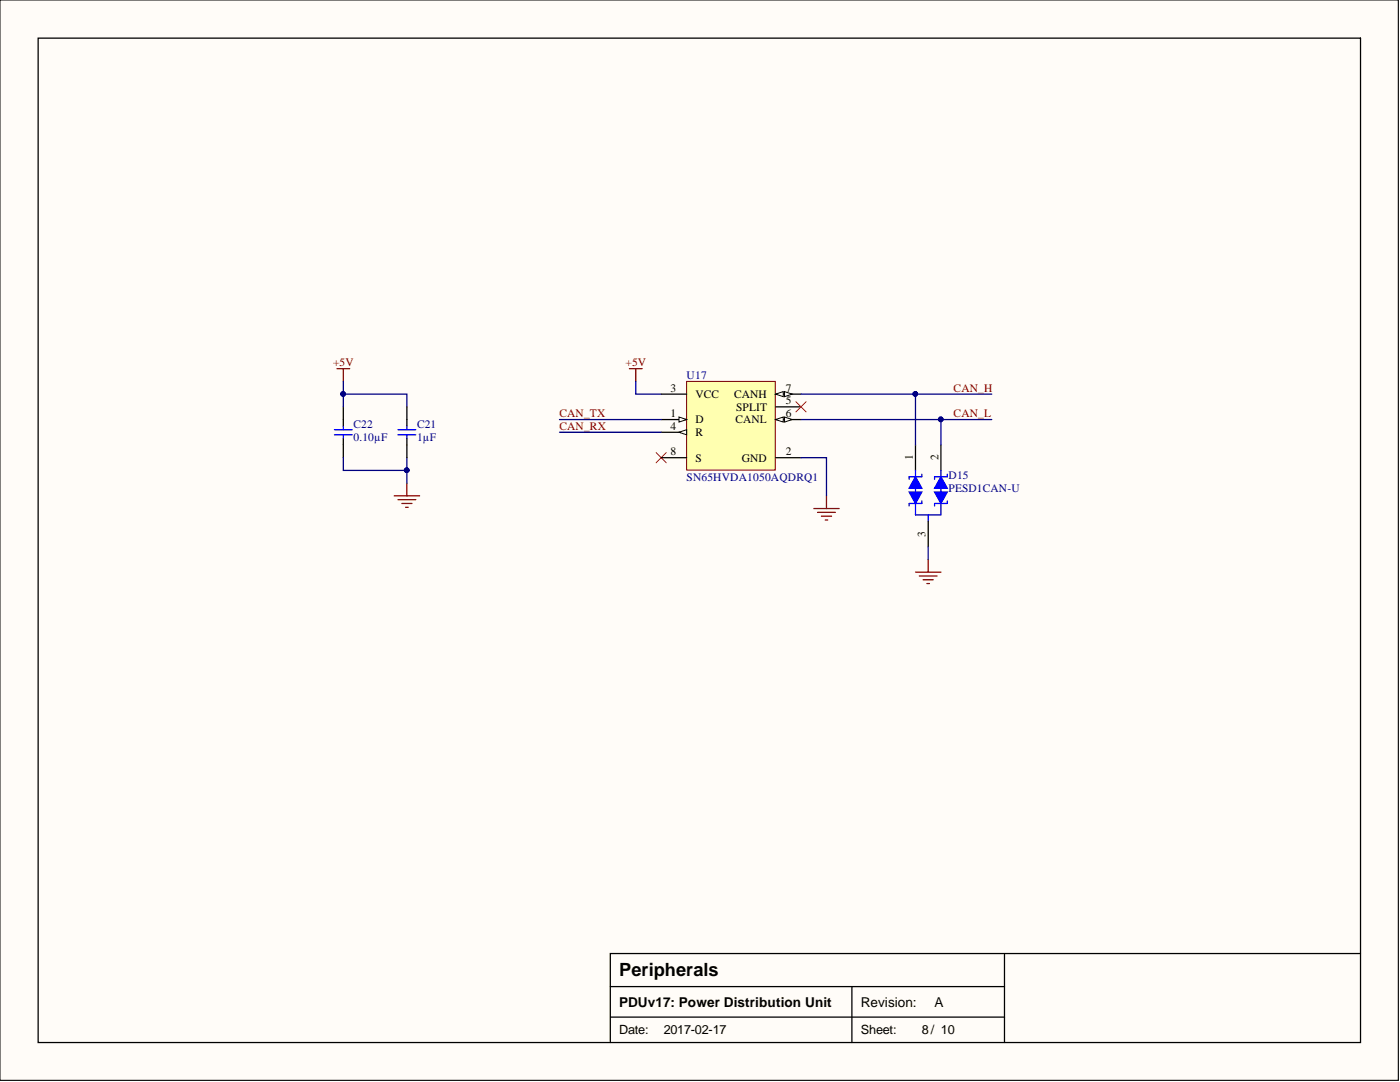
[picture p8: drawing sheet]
<svg xmlns="http://www.w3.org/2000/svg" width="279mm" height="216mm" viewBox="0 0 279 216" stroke-linecap="round" stroke-linejoin="round" font-family="sans-serif">
<path d="M0 0h279.1v215.6h-279.1z" fill="#fffcf8" stroke="#000" stroke-width=".2"/>
<path d="M7.6 7.6h263.9v200.4h-263.9zM121.8 196.9h78.7M170 196.9v11.1M200.5 190.3v17.7M271.5 190.3h-149.7v17.7M121.8 203h78.7" fill="none" stroke="#000" stroke-width=".25"/>
<g fill="none" stroke="#800000" stroke-width=".25">
<path d="M67.2 73.6h2.6M68.5 73.6v2.5M125.6 73.6h2.5M126.9 73.6v2.5M78.7 98.9h5M79.4 99.7h3.6M81.2 96.4v2.5M164.9 98.9v2.6M80.2 100.5h2M80.9 101.2h.6M162.4 101.5h5.1M163.2 102.2h3.5"/>
<path d="M163.9 103h2.1M164.7 103.8h.5M182.7 114.2h5.1M183.5 114.9h3.5M184.2 115.7h2.1M185 116.4h.5M185.2 111.6v2.6"/>
</g>
<path d="M130.9 90.3l2.1 2M133 90.3l-2.1 2" fill="none" stroke="#f00" stroke-width=".2"/>
<path d="M137 76.1h17.7v17.7h-17.7z" fill="#ffffb0" stroke="#800000" stroke-width=".2"/>
<path d="M132 83.7h5" fill="none" stroke="#000" stroke-width=".25"/>
<path d="M135.5 83.2l1.5 .5-1.5 .5z" fill="#fffcf8"/>
<path d="M135.5 83.2l1.5 .5-1.5 .5z" fill="none" stroke="#000" stroke-width=".2"/>
<path d="M132 78.6h5M132 86.3h5M154.8 91.3h5.1" fill="none" stroke="#000" stroke-width=".25"/>
<path d="M135.5 86.3l1.5-.6v1.1z" fill="#fffcf8"/>
<path d="M135.5 86.3l1.5-.6v1.1z" fill="none" stroke="#000" stroke-width=".2"/>
<path d="M154.8 81.2h5.1M154.8 83.7h5.1" fill="none" stroke="#000" stroke-width=".25"/>
<path d="M154.8 83.7l1.5-.5v1z" fill="#fffcf8"/>
<path d="M154.8 83.7l1.5-.5v1z" fill="none" stroke="#000" stroke-width=".2"/>
<path d="M156.6 83.2l1.5 .5-1.5 .5z" fill="#fffcf8"/>
<path d="M156.6 83.2l1.5 .5-1.5 .5z" fill="none" stroke="#000" stroke-width=".2"/>
<path d="M154.8 78.6h5.1" fill="none" stroke="#000" stroke-width=".25"/>
<path d="M154.8 78.6l1.5-.5v1.1z" fill="#fffcf8"/>
<path d="M154.8 78.6l1.5-.5v1.1z" fill="none" stroke="#000" stroke-width=".2"/>
<path d="M156.6 78.1l1.5 .5-1.5 .6z" fill="#fffcf8"/>
<path d="M156.6 78.1l1.5 .5-1.5 .6z" fill="none" stroke="#000" stroke-width=".2"/>
<path d="M132 91.3h5M182.7 88.8v5.1" fill="none" stroke="#000" stroke-width=".25"/>
<path d="M158.9 80.2l2 2M160.9 80.2l-2 2" fill="none" stroke="#f00" stroke-width=".2"/>
<path d="M182.7 93.9v8.8" fill="none" stroke="#00f" stroke-width=".25"/>
<path d="M182.7 95.1l1.3 2.3h-2.6z" fill="#00f"/>
<path d="M182.7 95.1l1.3 2.3h-2.6zM184 94.6v.5h-2.6v.5" fill="none" stroke="#00f" stroke-width=".25"/>
<path d="M181.4 98.2h2.6l-1.3 2.3z" fill="#00f"/>
<path d="M181.4 98.2h2.6l-1.3 2.3zM184 100v.5h-2.6v.5M187.8 93.9v8.8" fill="none" stroke="#00f" stroke-width=".25"/>
<path d="M187.8 88.8v5.1" fill="none" stroke="#000" stroke-width=".25"/>
<path d="M187.8 95.1l1.2 2.3h-2.5z" fill="#00f"/>
<path d="M187.8 95.1l1.2 2.3h-2.5zM189 94.6v.5h-2.5v.5" fill="none" stroke="#00f" stroke-width=".25"/>
<path d="M186.5 98.2h2.5l-1.2 2.3z" fill="#00f"/>
<path d="M66.7 86.8h3.6M66.7 85.7h3.6M68.5 85v.7M68.5 86.8v.7M79.4 86.8h3.6M79.4 85.7h3.6M81.2 85v.7M81.2 86.8v.7M186.5 98.2h2.5l-1.2 2.3zM189 100v.5h-2.5v.5M182.7 102.7h5.1M185.2 102.7v1.3" fill="none" stroke="#00f" stroke-width=".25"/>
<path d="M68.5 81.2v3.8M68.5 87.5v3.8M81.2 81.2v3.8M81.2 87.5v3.8M185.2 104v5.1" fill="none" stroke="#000" stroke-width=".25"/>
<g fill="none" stroke="#000080" stroke-width=".25">
<path d="M68.5 78.6h12.7v2.6M68.5 76.1v5.1M126.9 76.1v2.5h5.1M159.9 78.6h38M182.7 78.6v10.2M68.5 91.3v2.6h12.7M81.2 91.3v5.1M111.7 86.3h20.3M111.7 83.7h20.3M159.9 91.3h5v7.6M159.9 83.7h38M187.8 83.7v5.1"/>
<path d="M185.2 109.1v2.5"/>
</g>
<g fill="#000080" stroke="#000080" stroke-width=".2">
<circle cx="81.2" cy="93.8" r=".47"/>
<circle cx="68.5" cy="78.6" r=".47"/>
<circle cx="182.7" cy="78.6" r=".47"/>
<circle cx="187.7" cy="83.7" r=".47"/>
</g>
<text font-size="3.6" x="123.6" y="194.8">Peripherals</text>
<g font-size="2.7">
<text x="123.6" y="200.8">PDUv17: Power Distribution Unit</text>
<text x="171.8" y="200.8">Revision:</text>
<text x="186.5" y="200.8">A</text>
</g>
<g font-size="2.5">
<text x="123.6" y="206.2">Date:</text>
<text x="132.5" y="206.2">2017-02-17</text>
<text x="171.8" y="206.2">Sheet:</text>
<text x="184" y="206.2">8/ 10</text>
</g>
<g font-size="2.3" fill="#800000">
<text x="66.5" y="73.1">+5V</text>
<text x="124.8" y="73.1">+5V</text>
<text x="111.7" y="83.2">CAN_TX</text>
<text x="190.3" y="83.2">CAN_L</text>
<text x="190.3" y="78.1">CAN_H</text>
<text x="111.7" y="85.7">CAN_RX</text>
</g>
<g font-size="2.3" fill="#000080">
<text x="137" y="75.6">U17</text>
<text x="70.5" y="88">0.10µF</text>
<text x="70.5" y="85.5">C22</text>
<text x="83.2" y="88">1µF</text>
<text x="83.2" y="85.5">C21</text>
<text x="137" y="95.9">SN65HVDA1050AQDRQ1</text>
<text x="189.3" y="95.6">D15</text>
<text x="189.3" y="98.2">PESD1CAN-U</text>
</g>
<g font-size="2.3">
<text x="133.8" y="83.2">1</text>
<text x="133.8" y="78.1">3</text>
<text x="138.8" y="79.4">VCC</text>
<text x="146.5" y="79.4">CANH</text>
<text x="146.9" y="81.9">SPLIT</text>
<text x="156.8" y="80.7">5</text>
<text x="156.8" y="83.2">6</text>
<text x="156.8" y="78.1">7</text>
<text x="133.8" y="85.7">4</text>
<text x="138.8" y="84.5">D</text>
<text x="138.8" y="87">R</text>
<text x="146.8" y="84.5">CANL</text>
<text x="133.8" y="90.8">8</text>
<text x="138.8" y="92.1">S</text>
<text x="148" y="92.1">GND</text>
<text x="156.8" y="90.8">2</text>
<text x="182.2" y="91.8" transform="rotate(-90 182.2 91.8)">1</text>
<text x="187.3" y="91.8" transform="rotate(-90 187.3 91.8)">2</text>
<text x="184.7" y="107.2" transform="rotate(-90 184.7 107.2)">3</text>
</g>
</svg>
